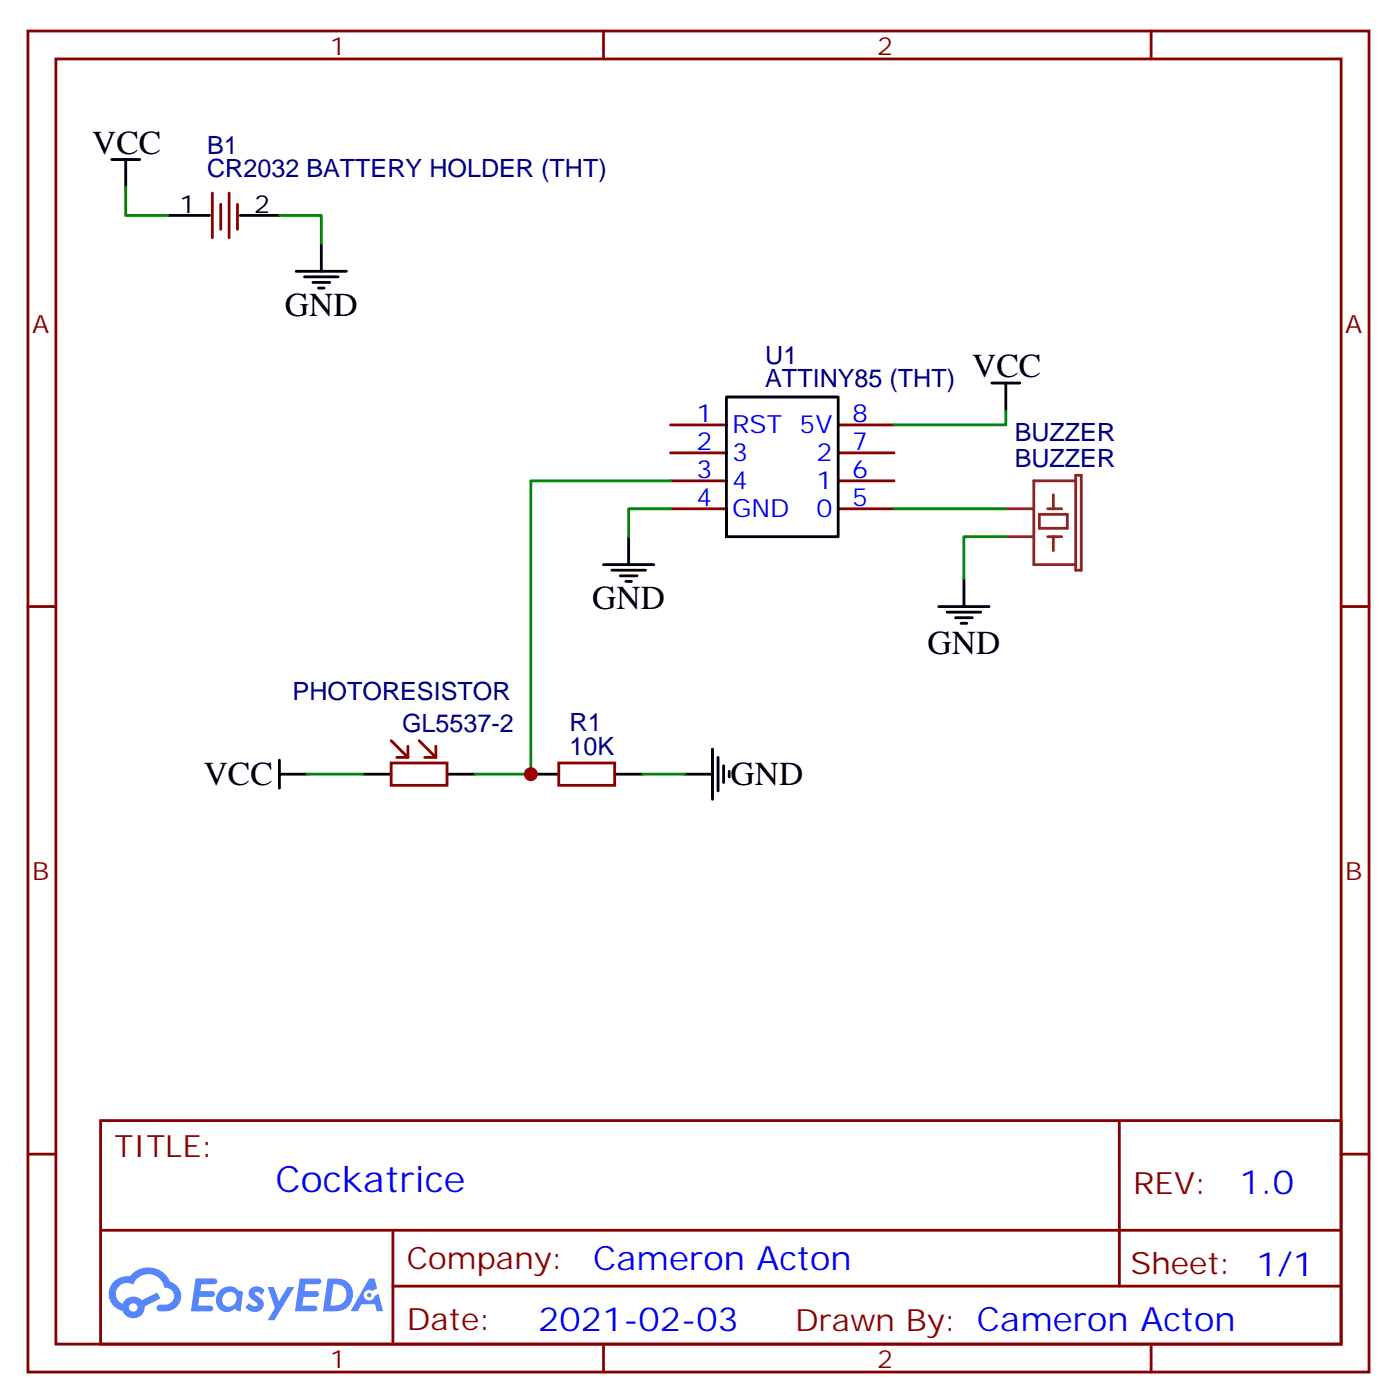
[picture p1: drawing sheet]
<svg xmlns="http://www.w3.org/2000/svg" width="176mm" height="177mm" viewBox="0 0 176 177" stroke-linecap="round" stroke-linejoin="round" font-family="sans-serif">
<g fill="none" stroke="#870000" stroke-width=".35">
<path d="M3.5 3.9h169.4v169.3h-169.4zM7.1 7.4h162.2v162.3h-162.2zM76.2 3.9v3.5M145.3 3.9v3.5M3.5 76.6h3.6M169.3 76.6h3.6M3.5 145.7h3.6M12.7 141.5h156.6v28.2h-156.6zM12.7 155.3h156.5M49.6 155.3v14.2M141.3 141.5v20.9M169.3 145.7h3.6"/>
<path d="M49.6 162.4h119.6M76.2 169.7v3.5M145.3 169.7v3.5"/>
</g>
<g fill="#5487ff">
<path d="M31.7 162.7a1.22 1.22 0 0 1 1.7 .2l-.4 .6-.4-.4-.4 .1v.2a2.96 2.96 0 0 1 1.1 1.1 1.14 1.14 0 0 1-.7 1.1 1.14 1.14 0 0 1-1.2-.2l-.4-.3 .5-.6a.66 .66 0 0 0 1 .3v-.2a2.71 2.71 0 0 1-1.1-1.1 .78 .78 0 0 1 .3-.8z"/>
<path d="M24.7 161.4h1.5a1.22 1.22 0 0 1 1.2 .2 .37 .37 0 0 1-.4 .6h-1.6l-.1 .8h1.5a.37 .37 0 0 1 .3 .4 .37 .37 0 0 1-.3 .4h-1.6l-.2 1.1h.8a1.15 1.15 0 0 1 1.1 .1 .36 .36 0 0 1-.3 .6h-2.5z"/>
<path d="M37.8 161.4h1.6a1.23 1.23 0 0 1 1.1 .2 .37 .37 0 0 1-.3 .6h-1.6l-.2 .8h1.6a.37 .37 0 0 1 .3 .4 .37 .37 0 0 1-.4 .4h-1.6l-.1 1.1h.7a1.15 1.15 0 0 1 1.1 .1 .36 .36 0 0 1-.3 .6h-2.5z"/>
<path d="M46.6 161.4h.7l.3 1.3-.6 .3a.69 .69 0 0 0-1 .3 .69 .69 0 0 0 .4 .9 .69 .69 0 0 0 .9-.6l.5-.2 .6 2.2h-.8l-.3-.9h-1.7l-.5 .9h-.8z"/>
<path d="M33.8 162.5h.8l.6 1.8 1.1-1.8h.9l-2.6 4.2h-.8l.9-1.5z"/>
<path d="M41.4 161.4l-.6 4.2a5.9 5.9 0 0 0 2.7-.3 2.09 2.09 0 0 0 1-2.5 2.09 2.09 0 0 0-2.4-1.4zM42.1 162.2a1.36 1.36 0 0 1 1.7 1.2 1.36 1.36 0 0 1-1.4 1.4l-.7 .1z"/>
<path d="M27.7 163.1a1.5 1.5 0 0 0-.3 1.8 1.5 1.5 0 0 0 1.8 .7l.4-.3 .4 .2 .4 .1 .3-2.3-.2-.3h-.1a.53 .53 0 0 1-.6-.3 1.63 1.63 0 0 0-2.1 .4zM28.3 163.4a.89 .89 0 0 1 1.4 0 .89 .89 0 0 1-.2 1.4 .89 .89 0 0 1-1.3-.1 .89 .89 0 0 1 .1-1.3z"/>
<path d="M14.4 161.8a2.18 2.18 0 0 0 1.1 3.7 1.44 1.44 0 0 0 1.6 .9 1.44 1.44 0 0 0 1.2-1.4l2-1.1-.5-.7-1.9 1a1.47 1.47 0 0 0-2.4 .4 1.39 1.39 0 0 1-.7-1.9 1.39 1.39 0 0 1 2-.5 2.08 2.08 0 0 1 2.2-1.3 2.08 2.08 0 0 1 1.8 1.7 1.07 1.07 0 0 1 1.2 1 1.07 1.07 0 0 1-1 1.1h-.7a.43 .43 0 0 0-.5 .4 .43 .43 0 0 0 .4 .5 2.17 2.17 0 0 0 2.7-1.9 1.93 1.93 0 0 0-1.4-1.9 2.98 2.98 0 0 0-5.1-.6h-.3a2.38 2.38 0 0 0-1.7 .6zM16.3 165.1a.55 .55 0 0 1 1.1 0 .55 .55 0 0 1-1.1 0z"/>
<circle cx="46.6" cy="163.5" r=".26"/>
</g>
<g fill="none" stroke="#870000" stroke-width=".35">
<path d="M26.8 24.4v5.6M27.9 25.8v3.2M28.9 24.4v5.6M30 25.8v3.2M84.7 53.7h7M84.7 57.2h7M105.8 53.7h7.1M105.8 57.2h7.1M84.7 60.7h7M84.7 64.2h7M105.8 60.7h7.1M105.8 64.2h7.1"/>
<path d="M49.4 96.3h7v2.9h-7zM49.4 93.5l2.1 2.1M51.5 94.2v1.4h-1.4M52.9 93.5l2.1 2.1M55 94.2v1.4h-1.4M70.6 96.3h7v2.9h-7z"/>
</g>
<g fill="none" stroke="#000" stroke-width=".35">
<path d="M14.1 20.1h3.5M15.9 20.1v3.6M21.2 27.2h5.3M30.3 27.2h5M37.4 34.3h6.3M38.5 35h4.2M39.5 35.7h2.1M40.2 36.4h.7M40.6 30.7v3.6M125.2 48.4h3.6M127 48.4v3.5M76.2 71.3h6.3"/>
<path d="M77.3 72h4.2M78.3 72.7h2.1M79 73.4h.7M79.4 67.8v3.5M91.7 64.2v3.6h14.1v-17.7h-14.1v17.7M118.5 76.6h6.4M119.6 77.3h4.2M120.6 78h2.2M121.4 78.7h.7M121.7 73.1v3.5M35.3 97.8h3.5M35.3 96v3.5"/>
<path d="M45.9 97.8h3.5M56.4 97.8h3.6M67 97.8h3.6M77.6 97.8h3.5M86.4 97.8h3.6M90 94.6v6.3M90.7 95.6v4.3M91.4 96.7v2.1M92.1 97.4v.7"/>
</g>
<path d="M127 64.2h3.5M127 67.8h3.5M131.2 64.9h3.6v1.8h-3.6zM132.3 64.2h1.8M132.3 67.8h1.8M133 62.5v1.7M133 67.8v1.7M135.8 60.7h-5.3v10.6h5.3M135.8 60h.7v12h-.7z" fill="none" stroke="#8c2424" stroke-width=".35"/>
<path d="M15.9 23.7v3.5h5.3M35.3 27.2h5.3v3.5M127 51.9v1.8h-14.1M84.7 64.2h-5.3v3.6M84.7 60.7h-17.7v37.1h-7M112.9 64.2h14.1M127 67.8h-5.3v5.3M38.8 97.8h7.1M81.1 97.8h5.3" fill="none" stroke="#008700" stroke-width=".35"/>
<circle cx="67" cy="97.8" r=".88" fill="#c00"/>
<text font-size="4.6" fill="#00f" x="34.8" y="150.5">Cockatrice</text>
<g font-size="4.2">
<text x="11.6" y="19.4">VCC</text>
<text x="36" y="39.9">GND</text>
<text x="122.8" y="47.7">VCC</text>
<text x="74.8" y="76.9">GND</text>
<text x="117.1" y="82.6">GND</text>
<text x="25.7" y="99.2">VCC</text>
<text x="92.3" y="99.2">GND</text>
</g>
<g font-size="4.2" fill="#00f">
<text x="156.5" y="150.8">1.0</text>
<text x="74.9" y="160.3">Cameron Acton</text>
<text x="68" y="168.1">2021-02-03</text>
</g>
<g font-size="3.9" fill="#800">
<text x="14.5" y="146.1">TITLE:</text>
<text x="143.1" y="150.8">REV:</text>
<text x="51.4" y="160.3">Company:</text>
<text x="142.7" y="160.9">Sheet: 1/1</text>
<text x="51.4" y="168">Date:</text>
<text x="100.4" y="168">Drawn By: Cameron Acton</text>
</g>
<g font-size="3.2" fill="#800">
<text x="41.6" y="6.9">1</text>
<text x="110.8" y="6.9">2</text>
<text x="4.1" y="42">A</text>
<text x="169.9" y="42">A</text>
<text x="4.1" y="111.2">B</text>
<text x="169.9" y="111.2">B</text>
<text x="41.6" y="172.7">1</text>
<text x="110.8" y="172.7">2</text>
</g>
<g font-size="3.2" fill="#000080">
<text x="26.2" y="22.4">CR2032 BATTERY HOLDER (THT)</text>
<text x="26.2" y="19.4">B1</text>
<text x="96.6" y="45.9">U1</text>
<text x="96.6" y="48.9">ATTINY85 (THT)</text>
<text x="128.1" y="58.9">BUZZER</text>
<text x="128.1" y="55.7">BUZZER</text>
<text x="36.9" y="88.3">PHOTORESISTOR</text>
<text x="50.8" y="92.5">GL5537-2</text>
<text x="71.9" y="95.3">10K</text>
<text x="71.9" y="92.3">R1</text>
</g>
<g font-size="3.2">
<text x="22.7" y="26.8">1</text>
<text x="32.1" y="26.8">2</text>
</g>
<g font-size="3.2" fill="#00f">
<text x="87.9" y="53.3">1</text>
<text x="107.6" y="53.3">8</text>
<text x="87.9" y="56.8">2</text>
<text x="92.4" y="54.7">RST 5V</text>
<text x="92.4" y="58.2">3</text>
<text x="103.1" y="58.2">2</text>
<text x="107.6" y="56.8">7</text>
<text x="87.9" y="60.4">3</text>
<text x="87.9" y="63.9">4</text>
<text x="92.4" y="61.8">4</text>
<text x="92.4" y="65.3">GND</text>
<text x="103.1" y="61.8">1</text>
<text x="103.1" y="65.3">0</text>
<text x="107.6" y="60.4">6</text>
<text x="107.6" y="63.9">5</text>
</g>
</svg>
